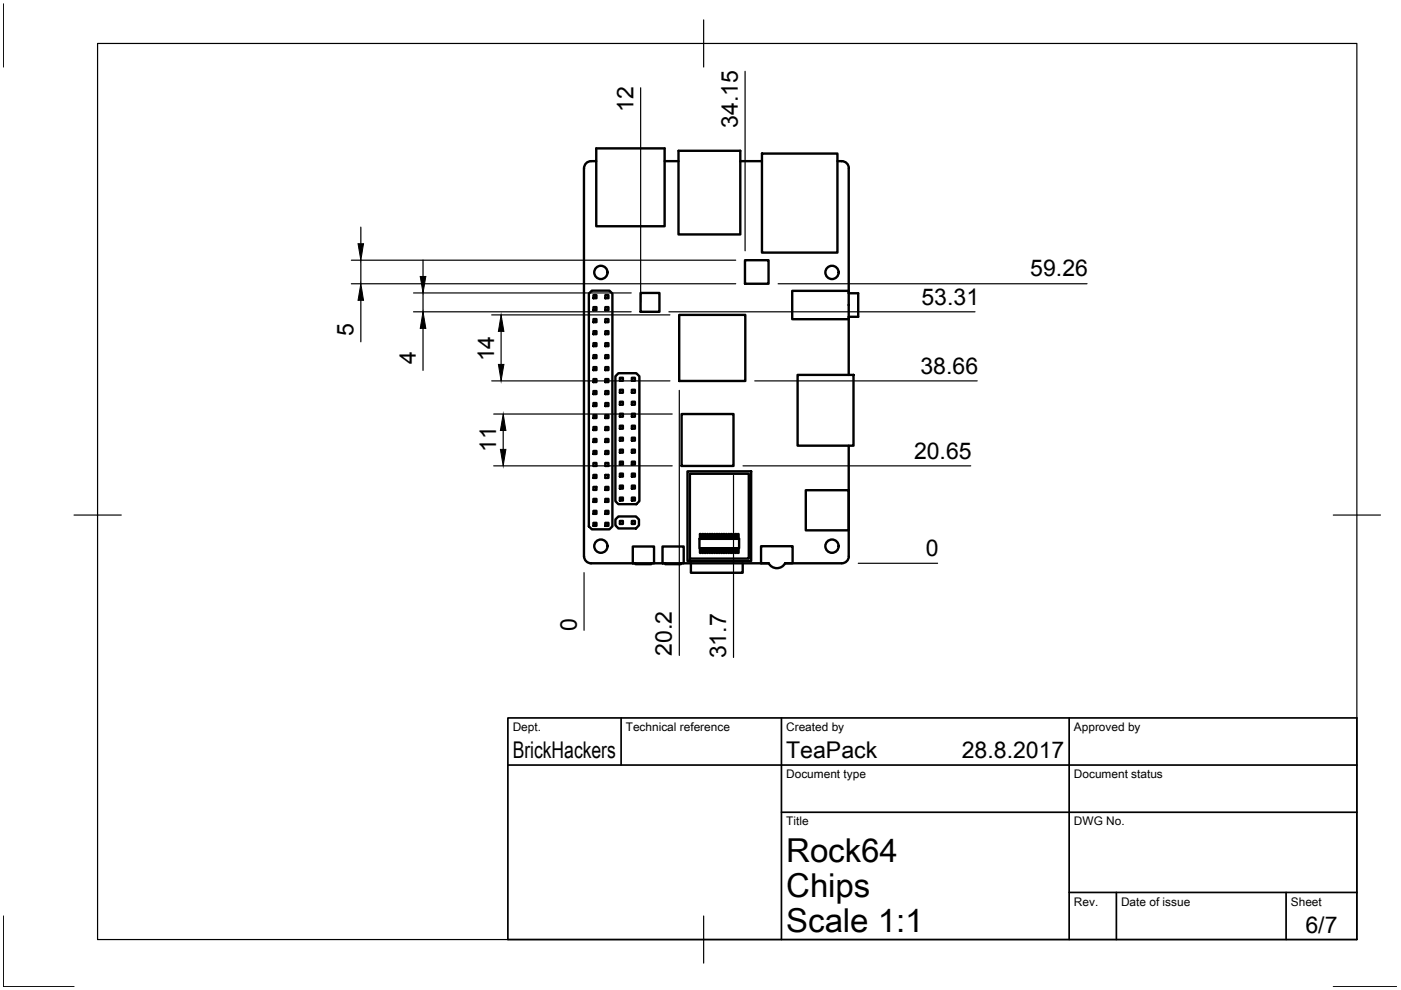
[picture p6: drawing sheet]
<svg xmlns="http://www.w3.org/2000/svg" width="297mm" height="210mm" viewBox="0 0 297 210" stroke-linecap="round" stroke-linejoin="round" font-family="sans-serif">
<!-- layer: Visible -->
<g fill="none" stroke="#000" stroke-width=".51">
<path d="M126.4 34.2a2.01 2.01 0 0 0-2.5 1l-.1 82.7a1.49 1.49 0 0 0 1.5 1.5h9.5v.2h3.3v-.2h3v.2h3.3v-.2h18.6a1.98 1.98 0 0 0 3.5 0M126.4 31.5h14.5v16.5h-14.5zM140.9 34.2h3M143.9 32h13.1v17.7h-13.1zM157 34.2h4.6M161.6 32.6h16v21h-16zM177.6 34.2a1.91 1.91 0 0 1 2.3 1v27h2.1v5h-2.1v12.3M158 55.2h4.9v5h-4.9zM124.8 62.3l.7-.7h3.7l.6 .7v49.3l-.6 .6h-3.7l-.7-.6zM125.8 77.8h.7v.7h-.7zM125.8 75.3h.7v.6h-.7zM125.8 72.8h.7v.6h-.7z"/>
<path d="M125.8 70.2h.7v.7h-.7zM125.8 67.7h.7v.6h-.7zM125.8 65.1h.7v.7h-.7zM125.8 62.6h.7v.6h-.7zM128.3 77.8h.7v.7h-.7zM128.3 75.3h.7v.6h-.7zM128.3 72.8h.7v.6h-.7zM128.3 70.2h.7v.7h-.7zM128.3 67.7h.7v.6h-.7zM128.3 65.1h.7v.7h-.7zM128.3 62.6h.7v.6h-.7zM131.1 79.1h3.8l.7 .7v26.5l-.7 .6h-3.8l-.6-.6v-26.5z"/>
<path d="M135.8 62.1h4v4h-4zM144 66.8h14v14h-14zM168 61.7h11.9v6h-11.9zM169.1 79.5h11.9v15h-11.9zM125.8 98.2h.7v.6h-.7zM125.8 95.6h.7v.7h-.7zM125.8 93.1h.7v.6h-.7zM125.8 90.5h.7v.7h-.7zM125.8 88h.7v.6h-.7zM125.8 85.5h.7v.6h-.7zM125.8 82.9h.7v.7h-.7zM125.8 80.4h.7v.6h-.7z"/>
<path d="M128.3 98.2h.7v.6h-.7zM128.3 95.6h.7v.7h-.7zM128.3 93.1h.7v.6h-.7zM128.3 90.5h.7v.7h-.7zM128.3 88h.7v.6h-.7zM128.3 85.5h.7v.6h-.7zM128.3 82.9h.7v.7h-.7zM128.3 80.4h.7v.6h-.7zM131.4 97.9h.7v.6h-.7zM131.4 95.3h.7v.7h-.7zM131.4 92.8h.7v.6h-.7zM131.4 90.3h.7v.6h-.7z"/>
<path d="M131.4 87.7h.7v.7h-.7zM131.4 85.2h.7v.6h-.7zM131.4 82.6h.7v.7h-.7zM131.4 80.1h.7v.6h-.7zM134 97.9h.6v.6h-.6zM134 95.3h.6v.7h-.6zM134 92.8h.6v.6h-.6zM134 90.3h.6v.6h-.6zM134 87.7h.6v.7h-.6zM134 85.2h.6v.6h-.6zM134 82.6h.6v.7h-.6zM134 80.1h.6v.6h-.6z"/>
<path d="M144.5 87.8h11v11h-11zM145.8 99.9h13.5v19h-13.5zM179.9 94.5l.1 23.4a1.49 1.49 0 0 1-1.5 1.5h-12.1h1.6v-3.6h-6.6v3.6M125.8 110.9h.7v.6h-.7zM125.8 108.3h.7v.7h-.7zM125.8 105.8h.7v.6h-.7zM125.8 103.2h.7v.7h-.7zM125.8 100.7h.7v.6h-.7zM128.3 110.9h.7v.6h-.7zM128.3 108.3h.7v.7h-.7zM128.3 105.8h.7v.6h-.7zM128.3 103.2h.7v.7h-.7z"/>
<path d="M128.3 100.7h.7v.6h-.7zM130.5 110.1l.6-.6h3.7l.7 .6v1.3l-.7 .6h-3.7l-.6-.6zM131.4 105.5h.7v.6h-.7zM131.4 103h.7v.6h-.7zM131.4 100.4h.7v.7h-.7zM131.4 110.5h.7v.6h-.7zM134 110.5h.6v.6h-.6zM134 105.5h.6v.6h-.6zM134 103h.6v.6h-.6zM134 100.4h.6v.7h-.6zM134.2 115.9h4.5v3.5h-4.5zM140.5 115.9h4.5v3.5h-4.5z"/>
<path d="M146.3 100.4h12.5v18h-12.5zM146.5 119.4v2h11v-2M148.3 114.2h8.4v2h-8.4zM148.4 114.2v-1h.2v1M148.4 116.2v1h.2v-1M148.9 114.2v-1h.2v1M148.9 116.2v1h.2v-1M149.4 114.2v-1h.2v1M149.4 116.2v1h.2v-1M149.9 114.2v-1h.2v1M149.9 116.2v1h.2v-1M150.4 114.2v-1h.2v1"/>
<path d="M150.4 116.2v1h.2v-1M150.9 114.2v-1h.2v1M150.9 116.2v1h.2v-1M151.4 114.2v-1h.2v1M151.4 116.2v1h.2v-1M151.9 114.2v-1h.2v1M151.9 116.2v1h.2v-1M152.4 114.2v-1h.2v1M152.4 116.2v1h.2v-1M152.9 114.2v-1h.2v1M152.9 116.2v1h.2v-1M153.4 114.2v-1h.2v1"/>
<path d="M153.4 116.2v1h.2v-1M153.9 114.2v-1h.2v1M153.9 116.2v1h.2v-1M154.4 114.2v-1h.2v1M154.4 116.2v1h.2v-1M154.9 114.2v-1h.2v1M154.9 116.2v1h.2v-1M155.4 114.2v-1h.2v1M155.4 116.2v1h.2v-1M155.9 114.2v-1h.2v1M155.9 116.2v1h.2v-1M156.4 114.2v-1h.2v1"/>
<path d="M156.4 116.2v1h.2v-1M170.8 103.9h9.1v8.5h-9.1z"/>
<circle cx="127.4" cy="57.8" r="1.41"/>
<circle cx="176.4" cy="57.8" r="1.41"/>
<circle cx="127.4" cy="115.8" r="1.41"/>
<circle cx="176.4" cy="115.8" r="1.41"/>
</g>
<!-- layer: Border -->
<path d="M.7 .8v13.4M20.7 9.2h267v190h-267zM149.2 4.2v10M15.7 109.2h10M282.7 109.2h10M.7 194.2v15h15M149.2 194.2v10M282.7 209.2h13.4" fill="none" stroke="#000" stroke-width=".25"/>
<!-- layer: TitleBlock -->
<path d="M107.7 152.2h180v47h-180zM131.7 152.2v10M165.7 152.2v47M226.7 152.2v47M107.7 162.2h180M165.7 172.2h122M226.7 189.2h61M236.7 189.2v10M272.7 189.2v10" fill="none" stroke="#000" stroke-width=".36"/>
<!-- layer: Dimensions -->
<g fill="none" stroke="#000" stroke-width=".25">
<path d="M135.8 18.6v45.5M158 15.1v38.1M74.5 55.2h81.5M76.5 48.2v3.5M76.5 55.2v5M89.7 55.1v3.5M74.5 60.2h81.5M76.5 63.7v8.8M87.7 62.1h46.1M87.7 66.1h46.1M89.7 62.1v4M89.7 69.6v8.9"/>
<path d="M104.3 66.8h37.7M106.2 70.3v7M141.8 66.1h64.9M165 60.2h65.5M104.3 80.8h37.7M104.7 87.8h37.8M104.7 98.8h37.8M106.7 91.3v4M144 82.8v56.2M157.5 98.8h48.3M160 80.8h47.2M155.5 100.8v38.6"/>
<path d="M182 119.4h16.8M123.8 121.4v12.2"/>
</g>
<path d="M75.9 51.7h1.2l-.6 3.5zM89.1 58.6h1.2l-.6 3.5zM76.5 60.2l.6 3.5h-1.2zM89.7 66.1l.6 3.5h-1.2zM106.2 66.8l.6 3.5h-1.1zM105.7 77.3h1.1l-.6 3.5zM106.7 87.8l.6 3.5h-1.2zM106.1 95.3h1.2l-.6 3.5z" fill="#000" stroke="#000" stroke-width=".21"/>
<g font-size="7">
<text x="166.7" y="182.7">Rock64</text>
<text x="166.7" y="190.2">Chips</text>
<text x="166.7" y="197.7">Scale 1:1</text>
</g>
<g font-size="4.9">
<text x="134.3" y="23.8" transform="rotate(-90 134.3 23.8)">12</text>
<text x="156.4" y="27.2" transform="rotate(-90 156.4 27.2)">34.15</text>
<text x="218.4" y="58.6">59.26</text>
<text x="195.4" y="64.6">53.31</text>
<text x="74.9" y="71.2" transform="rotate(-90 74.9 71.2)">5</text>
<text x="88.2" y="77.1" transform="rotate(-90 88.2 77.1)">4</text>
<text x="104.7" y="76.6" transform="rotate(-90 104.7 76.6)">14</text>
<text x="195.2" y="79.2">38.66</text>
<text x="105.2" y="95.8" transform="rotate(-90 105.2 95.8)">11</text>
<text x="193.8" y="97.2">20.65</text>
<text x="196.3" y="117.9">0</text>
<text x="122.3" y="133.8" transform="rotate(-90 122.3 133.8)">0</text>
<text x="142.5" y="139.1" transform="rotate(-90 142.5 139.1)">20.2</text>
<text x="154" y="139.6" transform="rotate(-90 154 139.6)">31.7</text>
<text x="108.7" y="160.7">BrickHackers</text>
<text x="166.7" y="160.7">TeaPack</text>
<text x="203.9" y="160.7">28.8.2017</text>
<text x="276.8" y="197.8">6/7</text>
</g>
<g font-size="2.5">
<text x="108.7" y="155">Dept.</text>
<text x="132.7" y="155">Technical reference</text>
<text x="166.7" y="155">Created by</text>
<text x="227.7" y="155">Approved by</text>
<text x="166.7" y="165">Document type</text>
<text x="227.7" y="165">Document status</text>
<text x="166.7" y="175">Title</text>
<text x="227.7" y="175">DWG No.</text>
<text x="227.7" y="192">Rev.</text>
<text x="237.7" y="192">Date of issue</text>
<text x="273.7" y="192">Sheet</text>
</g>
</svg>
